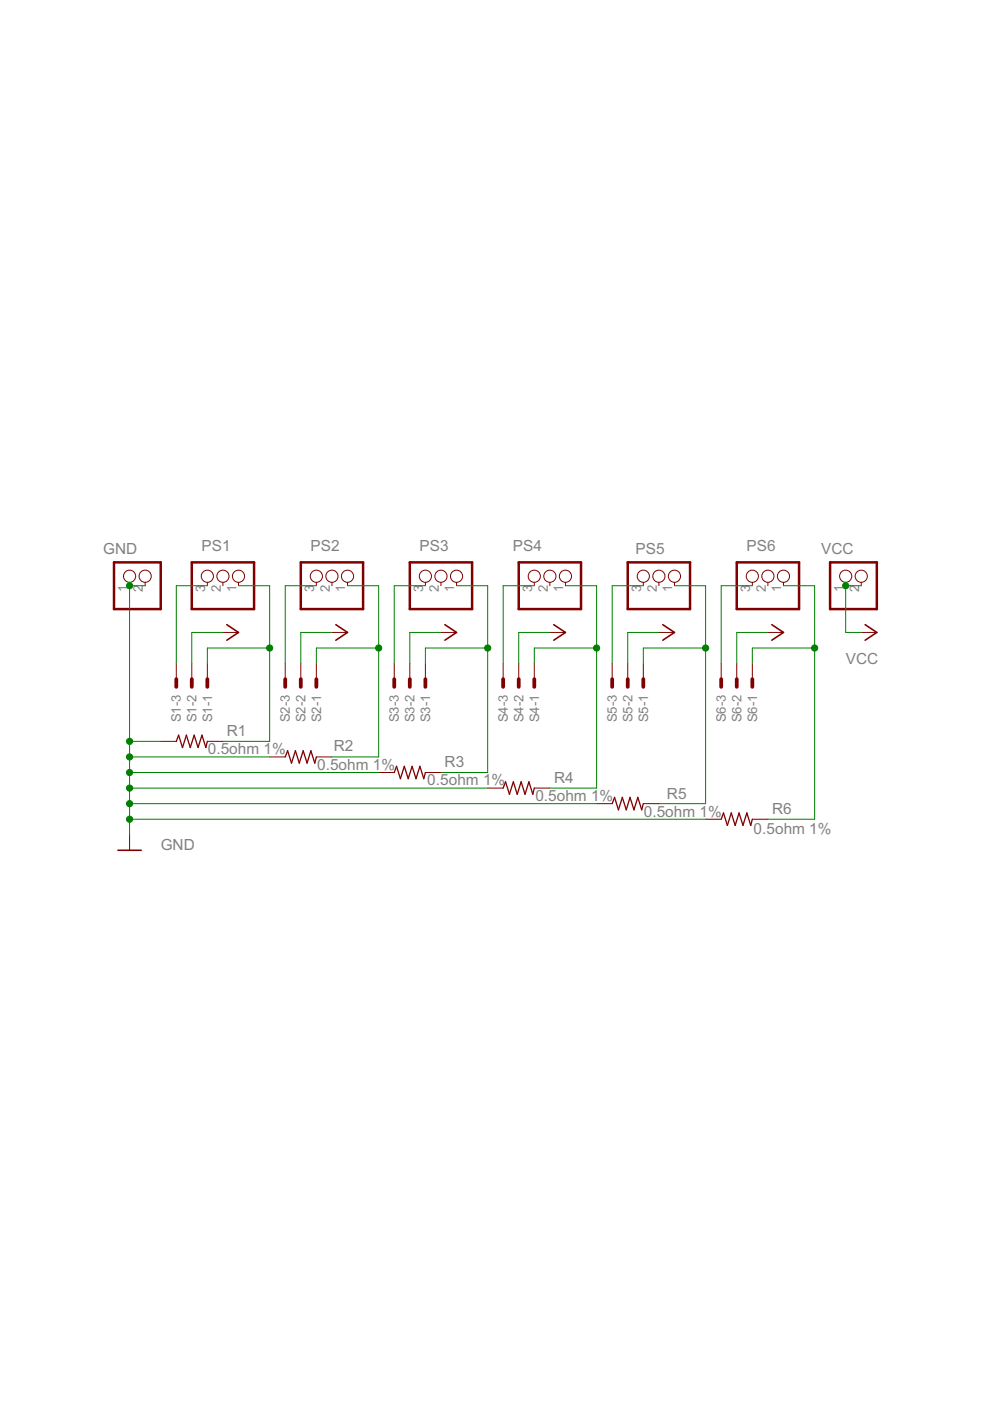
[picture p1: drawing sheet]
<svg xmlns="http://www.w3.org/2000/svg" width="210mm" height="297mm" viewBox="0 0 210 297" stroke-linecap="round" stroke-linejoin="round" font-family="sans-serif">
<g fill="none" stroke="#800000" stroke-width=".8">
<path d="M37.4 144v1.6M40.7 144v1.6M44 144v1.6M60.5 144v1.6M63.8 144v1.6M67.1 144v1.6M83.6 144v1.6M86.9 144v1.6M90.2 144v1.6M106.7 144v1.6M110 144v1.6M113.3 144v1.6"/>
<path d="M129.8 144v1.6M133.1 144v1.6M136.4 144v1.6M152.9 144v1.6M156.2 144v1.6M159.5 144v1.6"/>
</g>
<g fill="none" stroke="#800000" stroke-width=".21">
<path d="M27.5 123.5v.7M30.8 123.5v.7M44 123.5v.7M47.3 134.1h3.3M47.3 123.5v.7M50.6 123.5v.7M67.1 123.5v.7M70.4 134.1h3.3M70.4 123.5v.7M73.7 123.5v.7M90.2 123.5v.7M93.5 134.1h3.3"/>
<path d="M93.5 123.5v.7M96.8 123.5v.7M113.3 123.5v.7M116.6 134.1h3.3M116.6 123.5v.7M119.9 123.5v.7M136.4 123.5v.7M139.7 134.1h3.3M139.7 123.5v.7M143 123.5v.7M159.5 123.5v.7M162.8 134.1h3.3"/>
<path d="M162.8 123.5v.7M166.1 123.5v.7M179.3 123.5v.7M182.6 134.1h3.3M182.6 123.5v.7M34.1 157.2h3.3M37.4 140.7v3.3M40.7 140.7v3.3M44 140.7v3.3M44 157.2h3.3M60.5 140.7v3.3M63.8 140.7v3.3"/>
<path d="M67.1 140.7v3.3M83.6 140.7v3.3M86.9 140.7v3.3M90.2 140.7v3.3M106.7 140.7v3.3M110 140.7v3.3M113.3 140.7v3.3M129.8 140.7v3.3M133.1 140.7v3.3M136.4 140.7v3.3M152.9 140.7v3.3M156.2 140.7v3.3"/>
<path d="M159.5 140.7v3.3M27.5 177v3.3M57.2 160.5h3.3M67.1 160.5h3.3M80.3 163.8h3.3M90.2 163.8h3.3M103.4 167.1h3.3M113.3 167.1h3.3M126.5 170.4h3.3M136.4 170.4h3.3M149.6 173.7h3.3M159.5 173.7h3.3"/>
<circle cx="27.5" cy="122.2" r="1.29"/>
<circle cx="30.8" cy="122.2" r="1.29"/>
<circle cx="44" cy="122.2" r="1.29"/>
<circle cx="47.3" cy="122.2" r="1.29"/>
<circle cx="50.6" cy="122.2" r="1.29"/>
<circle cx="67.1" cy="122.2" r="1.29"/>
<circle cx="70.4" cy="122.2" r="1.29"/>
<circle cx="73.7" cy="122.2" r="1.29"/>
<circle cx="90.2" cy="122.2" r="1.29"/>
<circle cx="93.5" cy="122.2" r="1.29"/>
<circle cx="96.8" cy="122.2" r="1.29"/>
<circle cx="113.3" cy="122.2" r="1.29"/>
<circle cx="116.6" cy="122.2" r="1.29"/>
<circle cx="119.9" cy="122.2" r="1.29"/>
<circle cx="136.4" cy="122.2" r="1.29"/>
<circle cx="139.7" cy="122.2" r="1.29"/>
<circle cx="143" cy="122.2" r="1.29"/>
<circle cx="159.5" cy="122.2" r="1.29"/>
<circle cx="162.8" cy="122.2" r="1.29"/>
<circle cx="166.1" cy="122.2" r="1.29"/>
<circle cx="179.3" cy="122.2" r="1.29"/>
<circle cx="182.6" cy="122.2" r="1.29"/>
</g>
<path d="M48.1 132.4l2.5 1.7-2.5 1.6M71.2 132.4l2.5 1.7-2.5 1.6M94.3 132.4l2.5 1.7-2.5 1.6M117.4 132.4l2.5 1.7-2.5 1.6M140.5 132.4l2.5 1.7-2.5 1.6M163.6 132.4l2.5 1.7-2.5 1.6M183.4 132.4l2.5 1.7-2.5 1.6M25 180.3h5" fill="none" stroke="#800000" stroke-width=".34"/>
<path d="M24.2 119.2h9.9v9.9h-9.9zM40.7 119.2h13.2v9.9h-13.2zM63.8 119.2h13.2v9.9h-13.2zM86.9 119.2h13.2v9.9h-13.2zM110 119.2h13.2v9.9h-13.2zM133.1 119.2h13.2v9.9h-13.2zM156.2 119.2h13.2v9.9h-13.2zM176 119.2h9.9v9.9h-9.9z" fill="none" stroke="#800000" stroke-width=".53"/>
<path d="M37.4 157.2l.5-1.3 .8 2.6 .8-2.6 .8 2.6 .9-2.6 .8 2.6 .8-2.6 .8 2.6 .4-1.3M60.5 160.5l.5-1.3 .8 2.6 .8-2.6 .9 2.6 .8-2.6 .8 2.6 .8-2.6 .8 2.6 .4-1.3M83.6 163.8l.5-1.3 .8 2.6 .8-2.6 .9 2.6 .8-2.6 .8 2.6 .8-2.6 .9 2.6 .3-1.3M106.7 167.1l.5-1.3 .8 2.6 .8-2.6 .9 2.6 .8-2.6 .8 2.6 .8-2.6 .9 2.6 .3-1.3M129.8 170.4l.5-1.3 .8 2.6 .9-2.6 .8 2.6 .8-2.6 .8 2.6 .8-2.6 .9 2.6 .3-1.3M152.9 173.7l.5-1.3 .8 2.6 .8-2.6 .9 2.6 .8-2.6 .8 2.6 .8-2.6 .9 2.6 .3-1.3" fill="none" stroke="#800000" stroke-width=".28"/>
<g fill="none" stroke="#008000" stroke-width=".21">
<path d="M30.8 124.2h-3.3v52.8M44 124.2h-6.6v16.5M47.3 134.1h-6.6v6.6M50.6 124.2h6.6v33h-9.9M57.2 137.4h-13.2v3.3M67.1 124.2h-6.6v16.5M70.4 134.1h-6.6v6.6M73.7 124.2h6.6v36.3h-9.9M80.3 137.4h-13.2v3.3M90.2 124.2h-6.6v16.5M93.5 134.1h-6.6v6.6M96.8 124.2h6.6v39.6h-9.9"/>
<path d="M103.4 137.4h-13.2v3.3M113.3 124.2h-6.6v16.5M116.6 134.1h-6.6v6.6M119.9 124.2h6.6v42.9h-9.9M126.5 137.4h-13.2v3.3M136.4 124.2h-6.6v16.5M139.7 134.1h-6.6v6.6M143 124.2h6.6v46.2h-9.9M149.6 137.4h-13.2v3.3M159.5 124.2h-6.6v16.5M162.8 134.1h-6.6v6.6M166.1 124.2h6.6v49.5h-9.9"/>
<path d="M172.7 137.4h-13.2v3.3M182.6 124.2h-3.3v9.9h3.3M27.5 157.2h6.6M27.5 160.5h29.7M27.5 163.8h52.8M27.5 167.1h75.9M27.5 170.4h99M27.5 173.7h122.1"/>
</g>
<g fill="#008000" stroke="#008000" stroke-width=".21">
<circle cx="179.3" cy="124.2" r=".66"/>
<circle cx="57.2" cy="137.4" r=".66"/>
<circle cx="80.3" cy="137.4" r=".66"/>
<circle cx="103.4" cy="137.4" r=".66"/>
<circle cx="126.5" cy="137.4" r=".66"/>
<circle cx="149.6" cy="137.4" r=".66"/>
<circle cx="172.7" cy="137.4" r=".66"/>
<circle cx="27.5" cy="124.2" r=".66"/>
<circle cx="27.5" cy="157.2" r=".66"/>
<circle cx="27.5" cy="160.5" r=".66"/>
<circle cx="27.5" cy="163.8" r=".66"/>
<circle cx="27.5" cy="167.1" r=".66"/>
<circle cx="27.5" cy="170.4" r=".66"/>
<circle cx="27.5" cy="173.7" r=".66"/>
</g>
<g font-size="3.6" fill="#808080">
<text x="21.9" y="117.4">GND</text>
<text x="42.7" y="116.8">PS1</text>
<text x="65.8" y="116.8">PS2</text>
<text x="89" y="116.8">PS3</text>
<text x="108.8" y="116.8">PS4</text>
<text x="134.7" y="117.4">PS5</text>
<text x="158.3" y="116.8">PS6</text>
<text x="174.1" y="117.4">VCC</text>
<text x="179.3" y="140.7">VCC</text>
<text x="44.1" y="159.9">0.5ohm 1%</text>
<text x="48.1" y="156.1">R1</text>
<text x="70.8" y="159.3">R2</text>
<text x="67.2" y="163.3">0.5ohm 1%</text>
<text x="90.6" y="166.5">0.5ohm 1%</text>
<text x="94.3" y="162.7">R3</text>
<text x="117.5" y="166">R4</text>
<text x="113.5" y="169.9">0.5ohm 1%</text>
<text x="136.5" y="173.3">0.5ohm 1%</text>
<text x="141.4" y="169.3">R5</text>
<text x="163.7" y="172.6">R6</text>
<text x="159.8" y="176.8">0.5ohm 1%</text>
<text x="34.1" y="180.3">GND</text>
</g>
<g font-size="3.1" fill="#808080">
<text x="27" y="125.5" transform="rotate(-90 27 125.5)">1</text>
<text x="30.3" y="125.5" transform="rotate(-90 30.3 125.5)">2</text>
<text x="43.5" y="125.5" transform="rotate(-90 43.5 125.5)">3</text>
<text x="46.8" y="125.5" transform="rotate(-90 46.8 125.5)">2</text>
<text x="50.1" y="125.5" transform="rotate(-90 50.1 125.5)">1</text>
<text x="66.6" y="125.5" transform="rotate(-90 66.6 125.5)">3</text>
<text x="69.9" y="125.5" transform="rotate(-90 69.9 125.5)">2</text>
<text x="73.2" y="125.5" transform="rotate(-90 73.2 125.5)">1</text>
<text x="89.7" y="125.5" transform="rotate(-90 89.7 125.5)">3</text>
<text x="93" y="125.5" transform="rotate(-90 93 125.5)">2</text>
<text x="96.3" y="125.5" transform="rotate(-90 96.3 125.5)">1</text>
<text x="112.8" y="125.5" transform="rotate(-90 112.8 125.5)">3</text>
<text x="116.1" y="125.5" transform="rotate(-90 116.1 125.5)">2</text>
<text x="119.4" y="125.5" transform="rotate(-90 119.4 125.5)">1</text>
<text x="135.9" y="125.5" transform="rotate(-90 135.9 125.5)">3</text>
<text x="139.2" y="125.5" transform="rotate(-90 139.2 125.5)">2</text>
<text x="142.5" y="125.5" transform="rotate(-90 142.5 125.5)">1</text>
<text x="159" y="125.5" transform="rotate(-90 159 125.5)">3</text>
<text x="162.3" y="125.5" transform="rotate(-90 162.3 125.5)">2</text>
<text x="165.6" y="125.5" transform="rotate(-90 165.6 125.5)">1</text>
<text x="178.8" y="125.5" transform="rotate(-90 178.8 125.5)">1</text>
<text x="182.2" y="125.5" transform="rotate(-90 182.2 125.5)">2</text>
<text x="38.4" y="153.2" transform="rotate(-90 38.4 153.2)">S1-3</text>
<text x="41.7" y="153.2" transform="rotate(-90 41.7 153.2)">S1-2</text>
<text x="45" y="153.2" transform="rotate(-90 45 153.2)">S1-1</text>
<text x="61.5" y="153.2" transform="rotate(-90 61.5 153.2)">S2-3</text>
<text x="64.8" y="153.2" transform="rotate(-90 64.8 153.2)">S2-2</text>
<text x="68.1" y="153.2" transform="rotate(-90 68.1 153.2)">S2-1</text>
<text x="84.6" y="153.2" transform="rotate(-90 84.6 153.2)">S3-3</text>
<text x="87.9" y="153.2" transform="rotate(-90 87.9 153.2)">S3-2</text>
<text x="91.2" y="153.2" transform="rotate(-90 91.2 153.2)">S3-1</text>
<text x="107.7" y="153.2" transform="rotate(-90 107.7 153.2)">S4-3</text>
<text x="111" y="153.2" transform="rotate(-90 111 153.2)">S4-2</text>
<text x="114.3" y="153.2" transform="rotate(-90 114.3 153.2)">S4-1</text>
<text x="130.8" y="153.2" transform="rotate(-90 130.8 153.2)">S5-3</text>
<text x="134.1" y="153.2" transform="rotate(-90 134.1 153.2)">S5-2</text>
<text x="137.4" y="153.2" transform="rotate(-90 137.4 153.2)">S5-1</text>
<text x="153.9" y="153.2" transform="rotate(-90 153.9 153.2)">S6-3</text>
<text x="157.2" y="153.2" transform="rotate(-90 157.2 153.2)">S6-2</text>
<text x="160.5" y="153.2" transform="rotate(-90 160.5 153.2)">S6-1</text>
</g>
</svg>
